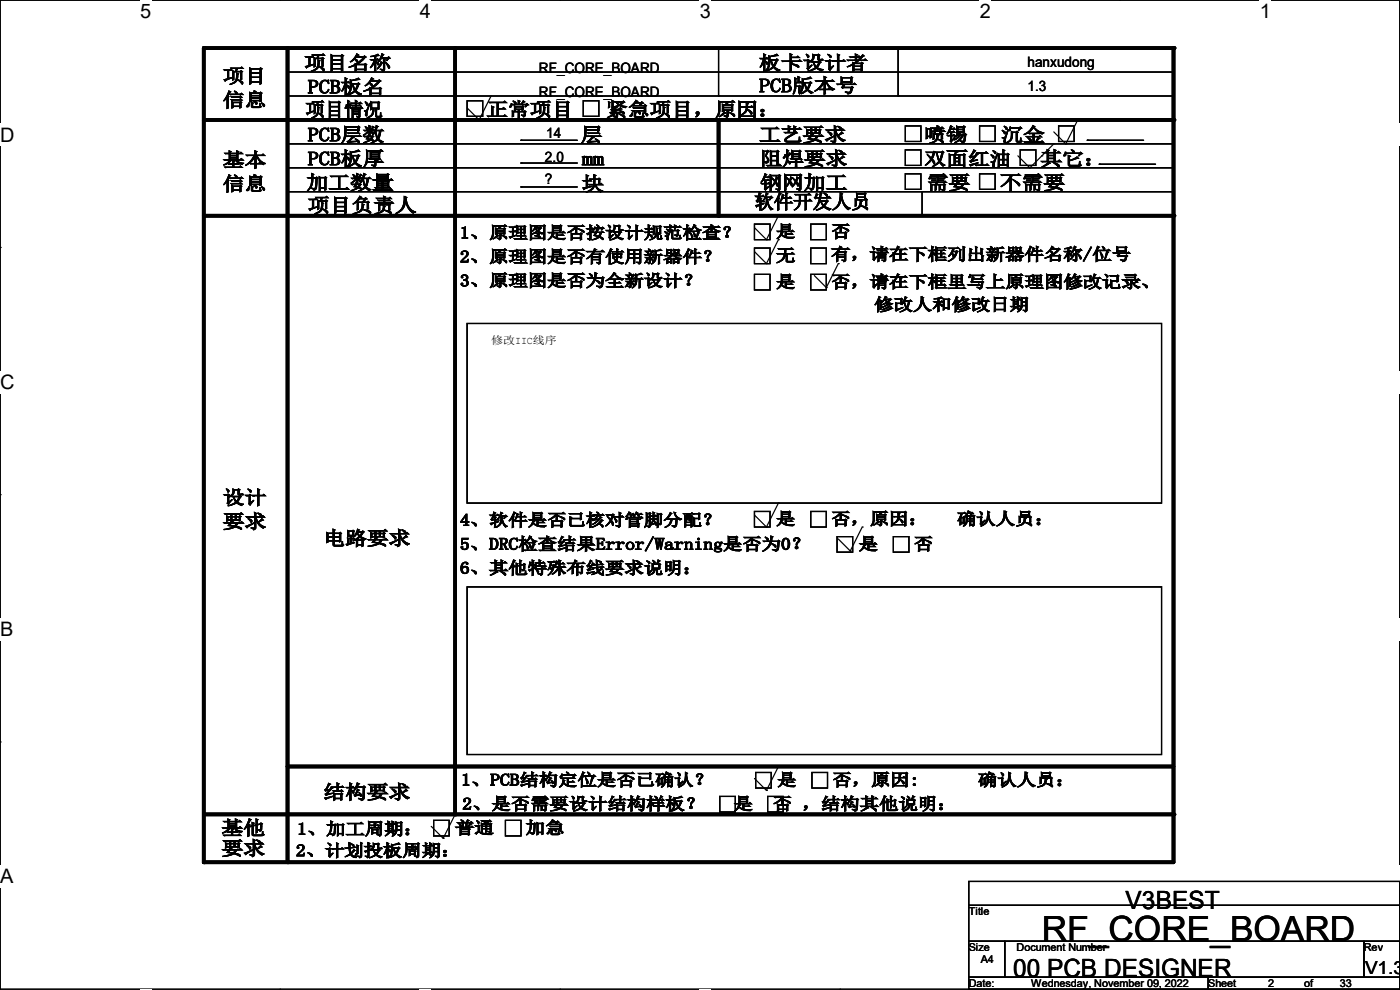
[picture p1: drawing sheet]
<svg xmlns="http://www.w3.org/2000/svg" width="297mm" height="210mm" viewBox="0 0 297 210" stroke-linecap="round" stroke-linejoin="round" font-family="sans-serif">
<path d="M0 0h297v209.8h-297z" fill="none" stroke="#000" stroke-width=".25"/>
<g fill="#fff">
<path d="M29.7 0h2.4v4.8h-2.4z"/>
<path d="M29.7 209.8h2.4v.2h-2.4z"/>
</g>
<path d="M59.4 0h.1M59.4 209.8h.1" fill="none" stroke="#000" stroke-width=".25"/>
<g fill="#fff">
<path d="M89.1 0h2.3v4.8h-2.3z"/>
<path d="M89.1 209.8h2.3v.2h-2.3z"/>
</g>
<path d="M118.8 0h.1M118.8 209.8h.1" fill="none" stroke="#000" stroke-width=".25"/>
<g fill="#fff">
<path d="M148.5 0h2.3v4.8h-2.3z"/>
<path d="M148.5 209.8h2.3v.2h-2.3z"/>
</g>
<path d="M178.2 0h.1M178.2 209.8h.1" fill="none" stroke="#000" stroke-width=".25"/>
<g fill="#fff">
<path d="M207.9 0h2.3v4.8h-2.3z"/>
<path d="M207.9 209.8h2.3v.2h-2.3z"/>
</g>
<path d="M237.6 0h.1M237.6 209.8h.1" fill="none" stroke="#000" stroke-width=".25"/>
<g fill="#fff">
<path d="M267.3 0h2.3v4.8h-2.3z"/>
<path d="M267.3 209.8h2.3v.2h-2.3z"/>
<path d="M0 26.2h3.1v4.8h-3.1z"/>
<path d="M297 26.2v4.8z"/>
<path d="M0 78.7h3.1v4.7h-3.1z"/>
<path d="M297 78.7v4.7z"/>
</g>
<path d="M0 52.5h.1M297 52.5h.1" fill="none" stroke="#000" stroke-width=".25"/>
<g fill="#fff">
<path d="M0 131.1h2.9v4.8h-2.9z"/>
<path d="M297 131.1v4.8z"/>
</g>
<path d="M0 104.9h.1M297 104.9h.1" fill="none" stroke="#000" stroke-width=".25"/>
<g fill="#fff">
<path d="M0 183.6h2.9v4.7h-2.9z"/>
<path d="M296.9 183.6h.1v4.7h-.1z"/>
</g>
<g fill="none" stroke="#000" stroke-width=".25">
<path d="M61 15.3h188M152.4 10.2v10.2M190.5 10.2v10.2M249 15.3h.1M61 20.4h188M61 35.6h188M61 30.5h188M99.1 21.4h3.3v3.3h-3.3zM99.1 22.9l2.5 2.5M101.6 25.4h.1M104.2 20.4l-2.6 5M110.5 29.8h.1"/>
<path d="M110.5 34.6h.1M110.5 39.7h.1M110.5 29.8h12M110.5 34.6h12M110.5 39.7h12M123.7 21.4h3.3v3.3h-3.3zM152.4 20.4h.1M152.4 25.4v20.4M190.5 20.4h.1M192.1 36.9h3.3v3.3h-3.3zM192.1 26.7h3.3v3.3h-3.3zM192.1 31.8h3.3v3.3h-3.3z"/>
<path d="M207.8 36.9h3.3v3.3h-3.3zM207.8 26.7h3.3v3.3h-3.3zM215.9 33.1l2.6 2.5M216.5 31.8h3.3v3.3h-3.3zM218.5 35.6h.1M221 33.1h.1M223.6 30.5h.1M223.6 30.5l-5.1 5.1M223.6 28l2.5 2.5M224.6 26.7h3.3v3.3h-3.3zM226.1 30.5h.1M228.6 25.4h.1"/>
<path d="M228.6 25.4l-2.5 5.1M230.7 29.8h.1M230.7 29.8h11.9M233.2 34.8h.1M233.2 34.8h12M249 20.4h.1M249 35.6h.1M249 30.5h.1M61 40.7h188M61 45.8h188M152.4 45.8h.1M160.1 47.5h3.3v3.3h-3.3z"/>
<path d="M160.1 58.2h3.3v3.3h-3.3zM160.1 52.6h3.3v3.3h-3.3zM160.1 48.3l2.5 2.5M160.1 53.4l2.5 2.5M162.6 50.8h.1M162.6 55.9h.1M165.1 45.8h.1M165.1 50.8h.1M165.1 45.8l-2.5 5M165.1 50.8l-2.5 5.1M172 47.5h3.3v3.3h-3.3zM172 52.6h3.3v3.3h-3.3z"/>
<path d="M172 58.2h3.3v3.3h-3.3zM172.8 58.5l2.5 2.5M177.8 55.9h.1M177.8 55.9l-2.5 5.1M195.6 45.8h.1M195.6 40.7v5.1M249 40.7h.1M249 45.8h.1M99.1 68.6h147.3v38.1h-147.3zM175.3 61h.1M160.1 108.5h3.3v3.3h-3.3zM160.1 109.3l2.5 2.5"/>
<path d="M162.6 111.8h.1M165.1 106.7h.1M165.1 106.7l-2.5 5.1M172 108.5h3.3v3.3h-3.3zM177.6 113.8h3.3v3.3h-3.3zM177.8 114.3l2.6 2.6M180.4 116.9h.1M182.9 111.8h.1M182.9 111.8l-2.5 5.1M189.5 113.8h3.3v3.3h-3.3zM99.1 124.5h147.3v35.6h-147.3zM0 157.4h.1"/>
<path d="M297 157.4h.1M91.5 175.3l2.5 2.5M92 174h3.3v3.3h-3.3zM94 177.8h.1M96.6 172.8h.1M96.6 172.8l-2.6 5M107.2 174h3.3v3.3h-3.3zM152.7 169h3.3v3.3h-3.3zM160.1 165.1l2.5 2.6M160.3 163.9h3.3v3.3h-3.3zM162.6 167.7h.1M162.9 169h3.3v3.3h-3.3z"/>
<path d="M165.1 162.6h.1M165.1 162.6l-2.5 5.1M172.3 163.9h3.3v3.3h-3.3zM205.5 187h91.5v5.1h-91.5zM205.5 192.1h91.5v7.6h-91.5zM205.5 199.7h7.6v7.6h-7.6zM213.1 199.7h76.2v7.6h-76.2zM289.3 199.7h7.7v7.6h-7.7zM205.5 207.3h50.8v2.5h-50.8zM256.3 207.3h40.7v2.5h-40.7z"/>
</g>
<path d="M43.2 10.2h205.8v172.7h-205.8zM61 10.2v172.7M96.6 10.2v162.6M43.2 25.4h205.8M152.4 25.4v20.4M43.2 45.8h205.8M43.2 172.8h205.8M61 162.6h188" fill="none" stroke="#000" stroke-width=".76"/>
<g fill="#000">
<circle cx="43.2" cy="10.2" r=".38"/>
<circle cx="249" cy="10.2" r=".38"/>
<circle cx="43.2" cy="25.4" r=".38"/>
<circle cx="61" cy="25.4" r=".38"/>
<circle cx="96.6" cy="25.4" r=".38"/>
<circle cx="249" cy="25.4" r=".38"/>
<circle cx="43.2" cy="45.8" r=".38"/>
<circle cx="61" cy="45.8" r=".38"/>
<circle cx="96.6" cy="45.8" r=".38"/>
<circle cx="152.4" cy="45.8" r=".38"/>
<circle cx="249" cy="45.8" r=".38"/>
<circle cx="61" cy="172.8" r=".38"/>
<circle cx="61" cy="162.6" r=".38"/>
<circle cx="96.6" cy="172.8" r=".38"/>
<circle cx="249" cy="172.8" r=".38"/>
<circle cx="43.2" cy="182.9" r=".38"/>
<circle cx="61" cy="182.9" r=".38"/>
</g>
<text font-size="7.4" x="221" y="199.7">RF_CORE_BOARD</text>
<g font-size="5.3">
<text x="238.8" y="192.8">V3BEST</text>
<text x="214.9" y="207.3">00 PCB DESIGNER</text>
</g>
<g font-size="4.2">
<text x="29.7" y="3.9">5</text>
<text x="89.1" y="3.9">4</text>
<text x="148.5" y="3.9">3</text>
<text x="207.9" y="3.9">2</text>
<text x="267.3" y="3.9">1</text>
<text x="0" y="30.1">D</text>
<text x="0" y="82.5">C</text>
<text x="0" y="135">B</text>
<text x="0" y="187.4">A</text>
<text x="297" y="187.4">A</text>
</g>
<g font-size="4.1">
<text x="47.3" y="17.5">项目</text>
<text x="64.6" y="14.7">项目名称</text>
<text x="161.1" y="14.7">板卡设计者</text>
<text x="47.3" y="22.6">信息</text>
<text x="65.3" y="19.8">PCB板名</text>
<text x="161.1" y="19.6">PCB版本号</text>
<text x="64.8" y="24.6">项目情况</text>
<text x="65.3" y="30">PCB层数</text>
<text x="103.2" y="24.6">正常项目</text>
<text x="123.2" y="30">层</text>
<text x="128.6" y="24.6">紧急项目，原因：</text>
<text x="161.1" y="30">工艺要求</text>
<text x="196.1" y="30">喷锡</text>
<text x="212.4" y="30">沉金</text>
<text x="47.3" y="35.3">基本</text>
<text x="65.3" y="35.1">PCB板厚</text>
<text x="123.5" y="35.1">mm</text>
<text x="161.3" y="35.1">阻焊要求</text>
<text x="196.1" y="35.1">双面红油</text>
<text x="220.8" y="35.1">其它：</text>
<text x="47.3" y="40.4">信息</text>
<text x="65.1" y="40.1">加工数量</text>
<text x="123.5" y="40.4">块</text>
<text x="161.3" y="40.1">钢网加工</text>
<text x="196.6" y="40.1">需要</text>
<text x="212.1" y="40.1">不需要</text>
<text x="65.3" y="45">项目负责人</text>
<text x="160.1" y="44.2">软件开发人员</text>
<text x="47.3" y="106.9">设计</text>
<text x="47.3" y="112">要求</text>
<text x="68.6" y="115.6">电路要求</text>
<text x="68.6" y="169.4">结构要求</text>
<text x="47" y="177">基他</text>
<text x="47" y="181.4">要求</text>
</g>
<text font-size="3.8" x="289.6" y="206.6">V1.3</text>
<g font-size="3.6">
<text x="97.6" y="50.6">1、原理图是否按设计规范检查？</text>
<text x="164.6" y="50.3">是</text>
<text x="176.3" y="50.3">否</text>
<text x="97.6" y="55.7">2、原理图是否有使用新器件？</text>
<text x="164.6" y="55.4">无</text>
<text x="176.3" y="55.2">有，请在下框列出新器件名称/位号</text>
<text x="97.6" y="60.7">3、原理图是否为全新设计？</text>
<text x="164.6" y="61">是</text>
<text x="176.3" y="61">否，请在下框里写上原理图修改记录、</text>
<text x="185.5" y="65.8">修改人和修改日期</text>
<text x="97.6" y="111.5">4、软件是否已核对管脚分配？</text>
<text x="164.6" y="111.3">是</text>
<text x="176.3" y="111.3">否，原因：</text>
<text x="203.1" y="111.3">确认人员：</text>
<text x="97.6" y="116.6">5、DRC检查结果Error/Warning是否为0？</text>
<text x="182.2" y="116.6">是</text>
<text x="193.8" y="116.6">否</text>
<text x="97.6" y="121.7">6、其他特殊布线要求说明：</text>
<text x="97.8" y="166.7">1、PCB结构定位是否已确认？</text>
<text x="164.9" y="166.7">是</text>
<text x="176.6" y="166.7">否，原因:</text>
<text x="207.5" y="166.7">确认人员：</text>
<text x="98.1" y="171.7">2、是否需要设计结构样板？</text>
<text x="155.6" y="171.7">是</text>
<text x="163.9" y="171.7">否 ，结构其他说明：</text>
<text x="63" y="177.1">1、加工周期：</text>
<text x="96.6" y="176.8">普通</text>
<text x="111.6" y="176.8">加急</text>
<text x="62.8" y="181.6">2、计划投板周期：</text>
</g>
<g font-size="3">
<text x="114.3" y="15.5">RF_CORE_BOARD</text>
<text x="218" y="14.2">hanxudong</text>
<text x="114.3" y="20.6">RF_CORE_BOARD</text>
<text x="218" y="19.3">1.3</text>
<text x="115.9" y="29.2">14</text>
<text x="115.6" y="34.3">2.0</text>
<text x="115.6" y="39.1">?</text>
</g>
<g font-size="2.3">
<text x="104.2" y="73">修改IIC线序</text>
<text x="205.5" y="194.1">Title</text>
<text x="205.5" y="201.8">Size</text>
<text x="215.7" y="201.8">Document Number</text>
<text x="289.4" y="201.8">Rev</text>
<text x="205.5" y="209.4">Date:</text>
<text x="208.1" y="204.3">A4</text>
<text x="218.7" y="209.4">Wednesday, November 09, 2022</text>
<text x="256.3" y="209.4">Sheet</text>
<text x="269" y="209.4">2</text>
<text x="276.7" y="209.4">of</text>
<text x="284.3" y="209.4">33</text>
</g>
</svg>
